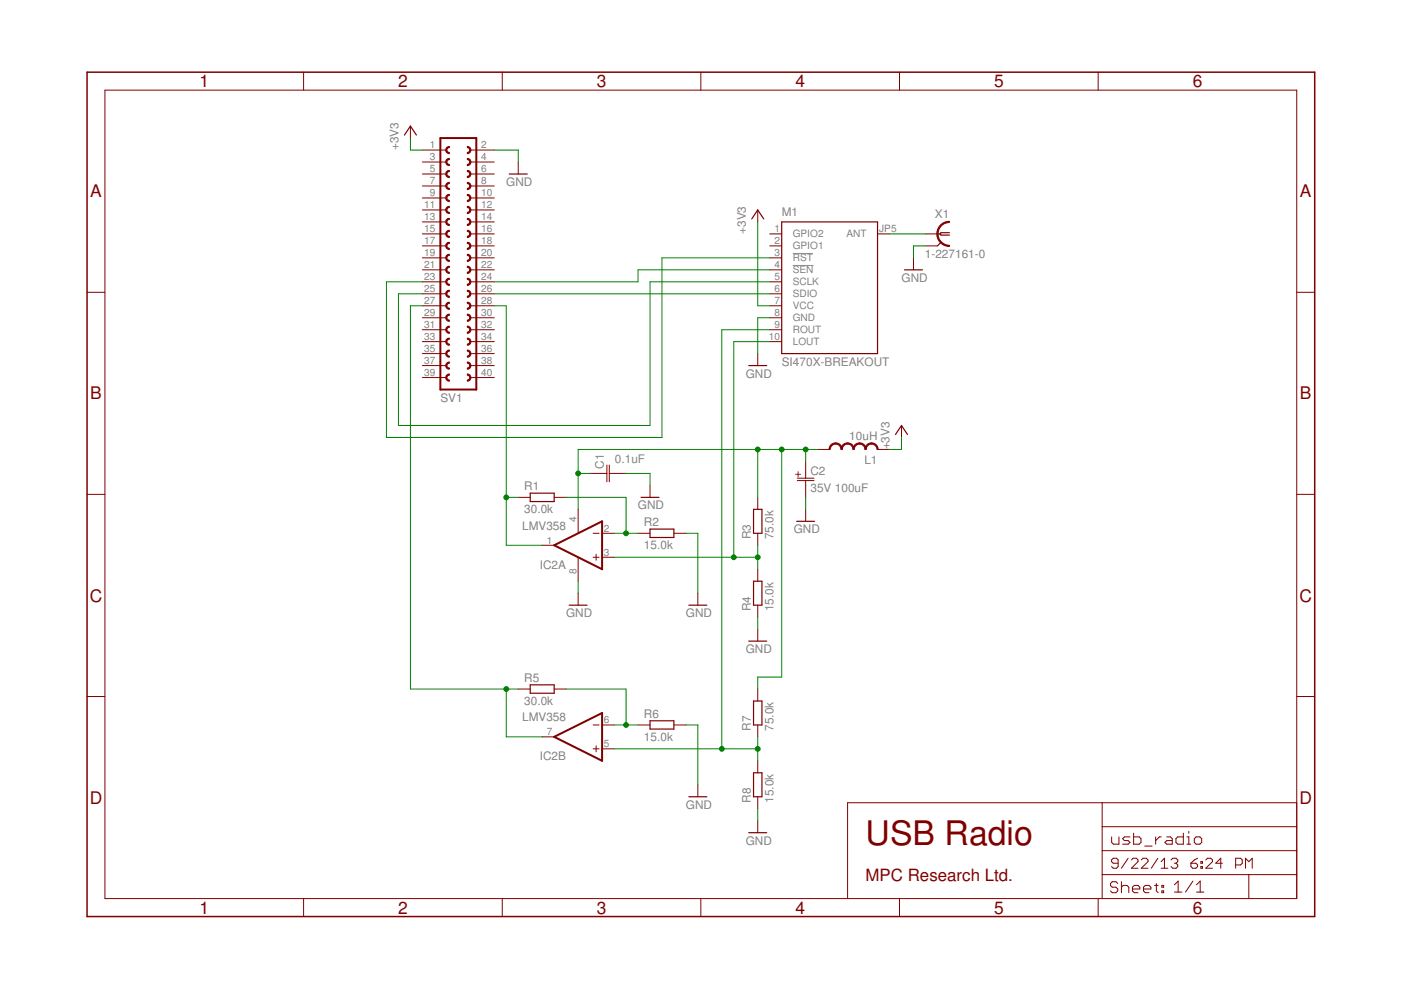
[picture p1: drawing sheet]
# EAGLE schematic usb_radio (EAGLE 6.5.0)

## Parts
C1  0.1uF  C-JIS050-024X044  [C050-024X044]
C2  35V 100uF  CPOL-JIS  [E2,5-5]
IC2  LMV358  LMV358M  [SO08]
L1  10uH  L-US0207/10  [0207/10]
M1  SI470X-BREAKOUT  [SI470X-BREAKOUT]
R1  30.0k  R-EU_0207/10  [0207/10]
R2  15.0k  R-EU_0207/10  [0207/10]
R3  75.0k  R-EU_0207/10  [0207/10]
R4  15.0k  R-EU_0207/10  [0207/10]
R5  30.0k  R-EU_0207/10  [0207/10]
R6  15.0k  R-EU_0207/10  [0207/10]
R7  75.0k  R-EU_0207/10  [0207/10]
R8  15.0k  R-EU_0207/10  [0207/10]
SV1  FE20-2  [FE20-2]
X1  1-227161-0  [AMP_227161]

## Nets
+3V3: L1.2 M1.7(VCC) SV1.1
GND: C1.2 C2.- IC2.8(P:V+) M1.8(GND) R2.2 R4.1 R6.2 R8.1 SV1.2 X1.2
N$1: M1.6(SDIO) SV1.26
N$2: M1.4(!SEN) SV1.24
N$3: M1.5(SCLK) SV1.25
N$4: M1.3(!RST) SV1.23
N$5: M1.JP5(ANT) X1.1
N$6: IC2.3(A:+IN) M1.10(LOUT) R3.1 R4.2
N$7: IC2.2(A:-IN) R1.2 R2.1
N$8: IC2.1(A:OUT) R1.1 SV1.28
N$9: IC2.5(B:+IN) M1.9(ROUT) R7.1 R8.2
N$10: IC2.7(B:OUT) R5.1 SV1.27
N$11: IC2.6(B:-IN) R5.2 R6.1
N$12: C1.1 C2.+ IC2.4(P:V-) L1.1 R3.2 R7.2
Unconnected: M1.1(GPIO2) M1.2(GPIO1) SV1.3 SV1.4 SV1.5 SV1.6 SV1.7 SV1.8 SV1.9 SV1.10 SV1.11 SV1.12 SV1.13 SV1.14 SV1.15 SV1.16 SV1.17 SV1.18 SV1.19 SV1.20 SV1.21 SV1.22 SV1.29 SV1.30 SV1.31 SV1.32 SV1.33 SV1.34 SV1.35 SV1.36 SV1.37 SV1.38 SV1.39 SV1.40

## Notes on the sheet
- USB Radio
- MPC Research Ltd.
